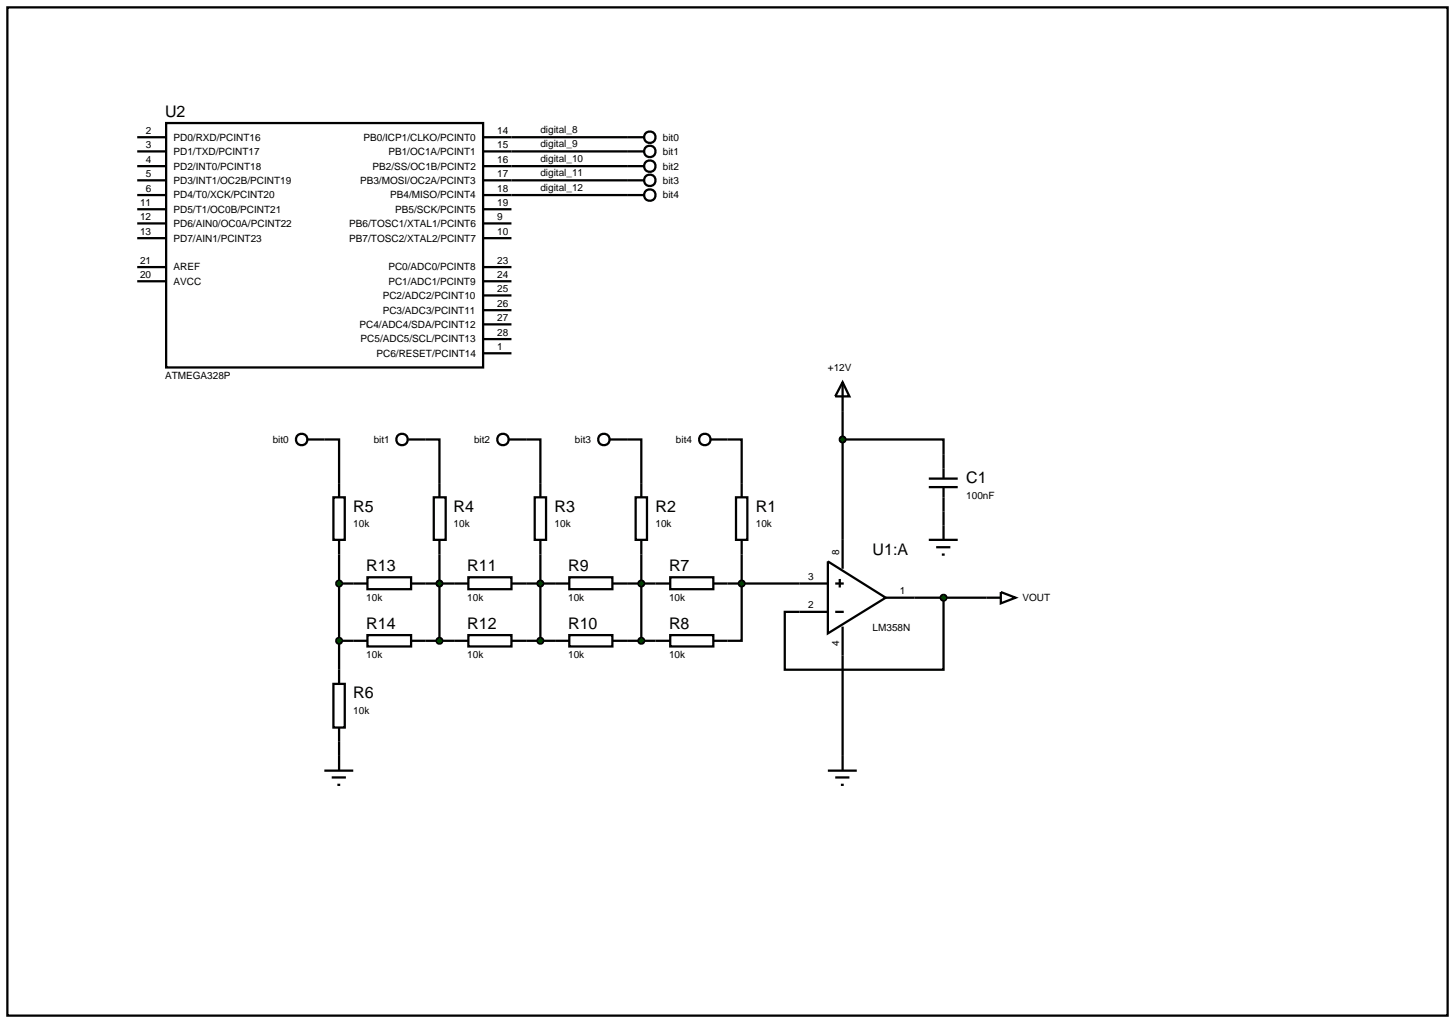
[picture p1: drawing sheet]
<svg xmlns="http://www.w3.org/2000/svg" width="257mm" height="180mm" viewBox="0 0 257 180" stroke-linecap="round" stroke-linejoin="round" font-family="sans-serif">
<g fill="none" stroke="#000" stroke-width=".4">
<path d="M90.2 24.2h20.4M90.2 26.7h20.4M90.2 29.3h20.4M90.2 31.8h20.4M90.2 34.4h20.4M54.2 77.5h5.6v10.2M72 77.5h5.5v10.2M89.7 77.5h5.6v10.2M107.5 77.5h5.6v10.2M125.3 77.5h5.5v10.2M148.6 77.5h17.8v2.6M148.6 67.4l1.2 2.5h-2.5z"/>
<path d="M148.6 67.4v32.9M58.8 87.7h2v7.5h-2zM59.8 95.2v25.4M76.5 87.7h2.1v7.5h-2.1zM77.5 95.2v17.8M94.3 87.7h2v7.5h-2zM95.3 95.2v17.8M112.1 87.7h2v7.5h-2zM113.1 95.2v17.8M129.8 87.7h2v7.5h-2zM130.8 95.2v17.8h-5M146 99l10.2 6.4-10.2 6.3z"/>
<path d="M166.4 90.2v2.5M59.8 102.9h5M59.8 113h5M64.8 101.8h7.7v2.1h-7.7zM64.8 112h7.7v2h-7.7zM72.5 102.9h10.1M72.5 113h10.1M82.6 101.8h7.6v2.1h-7.6zM82.6 112h7.6v2h-7.6zM90.2 102.9h10.2M90.2 113h10.2M100.4 101.8h7.6v2.1h-7.6z"/>
<path d="M100.4 112h7.6v2h-7.6zM108 102.9h10.2M108 113h10.2M118.2 101.8h7.6v2.1h-7.6zM118.2 112h7.6v2h-7.6zM125.8 102.9h20.2M147.3 102.9h1.5M147.3 107.9h1.5M148.1 102.1v1.5M148.6 110.5v25.4M156.2 105.4h17.8M166.4 105.4v12.7h-28v-10.2h7.6"/>
<path d="M58.8 120.6h2v7.7h-2zM59.8 128.3v5M146 135.9h5.1M147.3 137.1h2.5M148.3 138.4h.5"/>
<circle cx="53.2" cy="77.5" r="1.01"/>
<circle cx="70.9" cy="77.5" r="1.01"/>
<circle cx="88.7" cy="77.5" r="1.01"/>
<circle cx="106.5" cy="77.5" r="1.01"/>
<circle cx="124.3" cy="77.5" r="1.01"/>
</g>
<g fill="#004000" stroke="#000" stroke-width=".4">
<path d="M59.4 102.6l.4-.2-.5 .5zM59.8 102.4l.4 .2 .1 .3zM59.8 103.4l.5-.5-.2 .4zM59.3 102.9l.5 .5-.3-.1z"/>
<path d="M59.4 112.7l.4-.2-.5 .5zM59.8 112.5l.4 .2 .1 .3zM59.8 113.5l.5-.5-.2 .4zM59.3 113l.5 .5-.3-.1z"/>
<path d="M77.2 102.5l.3-.1-.5 .5zM77.5 102.4l.3 .1 .2 .4zM77.5 103.4l.5-.5-.2 .4zM77 102.9l.5 .5-.3-.1z"/>
<path d="M94.9 102.6l.4-.2-.5 .5zM95.3 102.4l.3 .1 .2 .4zM95.8 102.9l-.2 .4-.3 .1zM94.8 102.9l.5 .5-.3-.1z"/>
<path d="M112.8 102.5l.3-.1-.5 .5zM113.1 102.4l.3 .1 .2 .4zM113.1 103.4l.5-.5-.2 .4zM112.6 102.9l.5 .5-.3-.1z"/>
<path d="M130.4 102.6l.4-.2-.5 .5zM130.8 102.4l.3 .1 .2 .4zM131.3 102.9l-.2 .4-.3 .1zM130.3 102.9l.5 .5-.3-.1z"/>
<path d="M112.7 112.7l.4-.2-.5 .5zM113.1 112.5l.4 .2 .1 .3zM113.1 113.5l.5-.5-.2 .4zM112.6 113l.5 .5-.3-.1z"/>
<path d="M94.9 112.7l.4-.2-.5 .5zM95.3 112.5l.4 .2 .1 .3zM95.8 113l-.2 .4-.3 .1zM94.8 113l.5 .5-.3-.1z"/>
<path d="M77.1 112.7l.4-.2-.5 .5zM77.5 112.5l.4 .2 .1 .3zM77.5 113.5l.5-.5-.2 .4zM77 113l.5 .5-.3-.1z"/>
</g>
<g fill="#004000">
<path d="M59.3 102.9l.5-.5 .5 .5-.5 .5z"/>
<path d="M59.3 113l.5-.5 .5 .5-.5 .5z"/>
<path d="M77.5 102.4l.5 .5-.5 .5-.5-.5z"/>
<path d="M94.8 102.9l.5-.5 .5 .5-.5 .5z"/>
<path d="M113.1 102.4l.5 .5-.5 .5-.5-.5z"/>
<path d="M130.3 102.9l.5-.5 .5 .5-.5 .5z"/>
<path d="M113.1 112.5l.5 .5-.5 .5-.5-.5z"/>
<path d="M94.8 113l.5-.5 .5 .5-.5 .5z"/>
<path d="M77.5 112.5l.5 .5-.5 .5-.5-.5z"/>
</g>
<path d="M174 105.4h2.5M176.5 104.4l2.6 1-2.6 1zM57.2 135.9h5.1M58.5 137.1h2.5M59.5 138.4h.5M59.8 133.3v2.6" fill="none" stroke="#000" stroke-width=".4"/>
<path d="M166.1 105l.3-.1-.5 .5zM166.4 104.9l.4 .2 .1 .3zM166.9 105.4l-.2 .4-.3 .1zM165.9 105.4l.5 .5-.3-.1z" fill="#004000" stroke="#000" stroke-width=".4"/>
<path d="M166.4 104.9l.5 .5-.5 .5-.5-.5z" fill="#004000"/>
<g fill="none" stroke="#000" stroke-width=".4">
<path d="M24.2 24.2h5.1M24.2 26.7h5.1M24.2 31.8h5.1M24.2 29.3h5.1M24.2 39.4h5.1M24.2 36.9h5.1M24.2 34.4h5.1M29.3 21.7h55.9v43.1h-55.9zM85.2 24.2h5M85.2 26.7h5M85.2 31.8h5M85.2 29.3h5"/>
<path d="M85.2 39.4h5M85.2 36.9h5M85.2 34.4h5M110.6 24.2h3M110.6 26.7h3M110.6 31.8h3M110.6 29.3h3M110.6 34.4h3M24.2 42h5.1M24.2 49.6h5.1M24.2 47.1h5.1M85.2 42h5"/>
<path d="M85.2 59.8h5M85.2 57.2h5M85.2 54.7h5M85.2 52.1h5M85.2 49.6h5M85.2 47.1h5M85.2 62.3h5M163.8 84.4h5.1M163.8 85.9h5.1M166.4 80.1v4.3M166.4 85.9v4.3"/>
<circle cx="114.6" cy="24.2" r="1.01"/>
<circle cx="114.6" cy="31.8" r="1.01"/>
<circle cx="114.6" cy="34.4" r="1.01"/>
<circle cx="114.6" cy="26.7" r="1.01"/>
<circle cx="114.6" cy="29.3" r="1.01"/>
</g>
<path d="M148.2 77.2l.4-.2-.5 .5zM148.6 77l.3 .1 .2 .4zM148.6 78l.5-.5-.2 .4zM148.1 77.5l.5 .5-.3-.1z" fill="#004000" stroke="#000" stroke-width=".4"/>
<path d="M148.6 77l.5 .5-.5 .5-.5-.5z" fill="#004000"/>
<path d="M1.3 1.3h254v177.8h-254zM163.8 95.2h5.1M165.1 96.5h2.5M166.1 97.8h.5M166.4 92.7v2.5" fill="none" stroke="#000" stroke-width=".4"/>
<g font-size="2.8">
<text x="29.1" y="20.6">U2</text>
<text x="170.4" y="85.2">C1</text>
<text x="62.3" y="90.3">R5</text>
<text x="80" y="90.3">R4</text>
<text x="97.8" y="90.3">R3</text>
<text x="115.6" y="90.3">R2</text>
<text x="133.3" y="90.3">R1</text>
<text x="64.6" y="100.7">R13</text>
<text x="82.4" y="100.7">R11</text>
<text x="100.2" y="100.7">R9</text>
<text x="118" y="100.7">R7</text>
<text x="153.9" y="97.9">U1:A</text>
<text x="64.6" y="110.9">R14</text>
<text x="82.4" y="110.9">R12</text>
<text x="100.2" y="110.9">R10</text>
<text x="118" y="110.9">R8</text>
<text x="62.3" y="123.2">R6</text>
</g>
<g font-size="1.8">
<text x="25.7" y="23.6">2</text>
<text x="87.7" y="23.6">14</text>
<text x="95.3" y="23.4">digital_8</text>
<text x="25.7" y="28.7">4</text>
<text x="25.7" y="26.1">3</text>
<text x="30.6" y="29.9">PD2/INT0/PCINT18</text>
<text x="30.6" y="27.3">PD1/TXD/PCINT17</text>
<text x="30.6" y="24.8">PD0/RXD/PCINT16</text>
<text x="64.1" y="24.8">PB0/ICP1/CLKO/PCINT0</text>
<text x="65.7" y="29.9">PB2/SS/OC1B/PCINT2</text>
<text x="68.5" y="27.3">PB1/OC1A/PCINT1</text>
<text x="87.7" y="26.1">15</text>
<text x="87.7" y="28.7">16</text>
<text x="95.3" y="25.9">digital_9</text>
<text x="95.3" y="28.5">digital_10</text>
<text x="116.9" y="24.8">bit0</text>
<text x="116.9" y="27.3">bit1</text>
<text x="116.9" y="29.9">bit2</text>
<text x="25.7" y="33.8">6</text>
<text x="25.7" y="31.2">5</text>
<text x="30.6" y="35">PD4/T0/XCK/PCINT20</text>
<text x="30.6" y="32.4">PD3/INT1/OC2B/PCINT19</text>
<text x="63.5" y="32.4">PB3/MOSI/OC2A/PCINT3</text>
<text x="68.8" y="35">PB4/MISO/PCINT4</text>
<text x="87.7" y="31.2">17</text>
<text x="87.7" y="33.8">18</text>
<text x="95.3" y="31">digital_11</text>
<text x="95.3" y="33.6">digital_12</text>
<text x="116.9" y="32.4">bit3</text>
<text x="116.9" y="35">bit4</text>
<text x="24.7" y="38.8">12</text>
<text x="24.7" y="36.3">11</text>
<text x="24.7" y="41.4">13</text>
<text x="30.6" y="40">PD6/AIN0/OC0A/PCINT22</text>
<text x="30.6" y="37.5">PD5/T1/OC0B/PCINT21</text>
<text x="61.6" y="40">PB6/TOSC1/XTAL1/PCINT6</text>
<text x="69.7" y="37.5">PB5/SCK/PCINT5</text>
<text x="87.7" y="36.3">19</text>
<text x="87.7" y="41.4">10</text>
<text x="87.7" y="38.8">9</text>
<text x="24.7" y="46.5">21</text>
<text x="30.6" y="47.7">AREF</text>
<text x="30.6" y="42.6">PD7/AIN1/PCINT23</text>
<text x="61.6" y="42.6">PB7/TOSC2/XTAL2/PCINT7</text>
<text x="68.5" y="47.7">PC0/ADC0/PCINT8</text>
<text x="87.7" y="46.5">23</text>
<text x="24.7" y="49">20</text>
<text x="30.6" y="50.2">AVCC</text>
<text x="67.5" y="52.7">PC2/ADC2/PCINT10</text>
<text x="68.5" y="50.2">PC1/ADC1/PCINT9</text>
<text x="87.7" y="51.5">25</text>
<text x="87.7" y="49">24</text>
<text x="63.4" y="57.8">PC4/ADC4/SDA/PCINT12</text>
<text x="67.5" y="55.3">PC3/ADC3/PCINT11</text>
<text x="87.7" y="59.2">28</text>
<text x="87.7" y="56.6">27</text>
<text x="87.7" y="54.1">26</text>
<text x="63.6" y="60.4">PC5/ADC5/SCL/PCINT13</text>
<text x="66.4" y="62.9">PC6/RESET/PCINT14</text>
<text x="87.7" y="61.7">1</text>
<text x="146" y="65.4">+12V</text>
<text x="29.1" y="66.9">ATMEGA328P</text>
<text x="48.1" y="78.1">bit0</text>
<text x="65.9" y="78.1">bit1</text>
<text x="83.6" y="78.1">bit2</text>
<text x="101.4" y="78.1">bit3</text>
<text x="119.2" y="78.1">bit4</text>
<text x="170.4" y="88">100nF</text>
<text x="62.3" y="93">10k</text>
<text x="80" y="93">10k</text>
<text x="97.8" y="93">10k</text>
<text x="115.6" y="93">10k</text>
<text x="133.3" y="93">10k</text>
<text x="148" y="97.8" transform="rotate(-90 148 97.8)">8</text>
<text x="64.6" y="105.9">10k</text>
<text x="82.4" y="105.9">10k</text>
<text x="100.2" y="105.9">10k</text>
<text x="118" y="105.9">10k</text>
<text x="142.5" y="102.3">3</text>
<text x="142.5" y="107.3">2</text>
<text x="158.7" y="104.8">1</text>
<text x="180.3" y="106">VOUT</text>
<text x="148" y="114" transform="rotate(-90 148 114)">4</text>
<text x="153.9" y="111.2">LM358N</text>
<text x="64.6" y="116">10k</text>
<text x="82.4" y="116">10k</text>
<text x="100.2" y="116">10k</text>
<text x="118" y="116">10k</text>
<text x="62.3" y="126">10k</text>
</g>
</svg>
